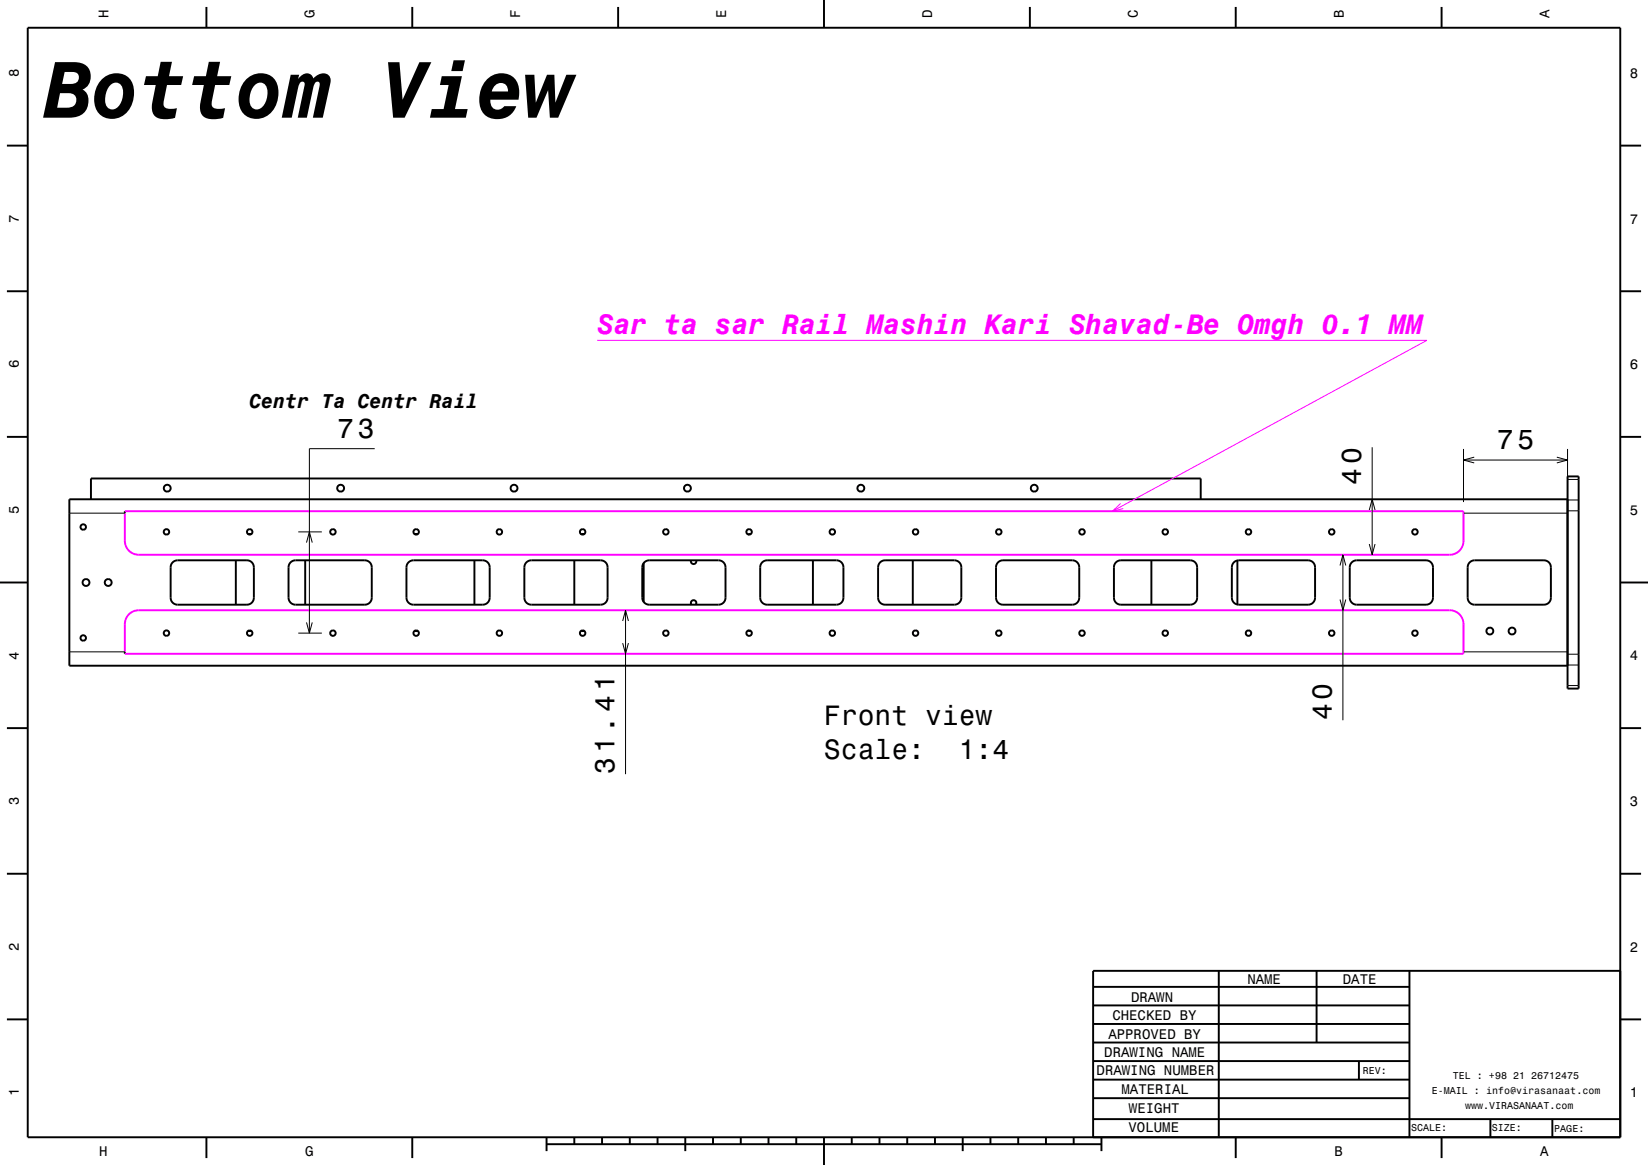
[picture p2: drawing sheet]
<svg xmlns="http://www.w3.org/2000/svg" width="297mm" height="210mm" viewBox="0 0 297 210" stroke-linecap="round" stroke-linejoin="round" font-family="sans-serif">
<g fill="none" stroke="#000" stroke-width=".18">
<path d="M12.5 92.5h10M53.8 95.9h4.2M55.2 97.8l.6-1.9 .5 1.9M67.5 80.9h-11.7v33.2M246.8 91.9l.5-1.9 .5 1.9M246.8 98.1l.5 1.9 .5-1.9M247.3 80.6v19.4M263.8 80.9v9.6M263.8 92.5h18.7M263.8 82.9h18.7M265.7 82.4l-1.9 .5 1.9 .5M280.6 82.4l1.9 .5-1.9 .5"/>
<path d="M282.5 80.9v9.6M282.5 86.4h2M282.5 92.1h2M282.5 90.1h2M12.5 117.5h10M53.8 114.1h4.2M55.2 112.2l.6 1.9 .5-1.9M112.2 111.9l.5-1.9 .6 1.9M112.2 115.9l.5 2 .6-2M112.7 110v29.6M241.5 101.9l.5-1.9 .5 1.9M241.5 108.1l.5 1.9 .5-1.9"/>
<path d="M242 100v29.8M263.8 117.5h18.7M282.5 119.9h2M282.5 117.9h2M282.5 123.6h2"/>
</g>
<g fill="none" stroke="#000" stroke-width=".35">
<path d="M5 5h287v200h-287zM37.2 1.3v3.7M74.3 1.3v3.7M111.4 1.3v3.7M148.5 0v5M185.6 1.3v3.7M222.7 1.3v3.7M259.8 1.3v3.7M1.2 26.3h3.8M292 26.3h3.8M1.2 52.5h3.8M292 52.5h3.8"/>
<path d="M1.2 78.8h3.8M292 78.8h3.8M16.4 90v-3.7h200v3.7M22.5 92.1v.4M44.7 96.3h.6M74.7 96.3h.6M105.3 96.3h-.6M135.3 96.3h-.5M282.5 85.9h2v38.2h-2zM282.5 90h-270v30h270M0 105h5M22.5 117.5v.4"/>
<path d="M31.1 101.4l.4-.3 .5-.1h12.5a1.25 1.25 0 0 1 1.3 1.3v5.5a1.25 1.25 0 0 1-1.3 1.2h-12.5a1.25 1.25 0 0 1-1.2-1.2v-5.5v-.5zM42.5 101v8M44.7 113.8h.6M52.4 101.4l.4-.3 .4-.1h12.6a1.25 1.25 0 0 1 1.2 1.3v5.5a1.25 1.25 0 0 1-1.2 1.2h-12.6a1.25 1.25 0 0 1-1.2-1.2v-5.5l.1-.5zM55 101v8M73.6 101.4l.4-.3 .5-.1h12.5a1.25 1.25 0 0 1 1.3 1.3v5.5a1.25 1.25 0 0 1-1.3 1.2h-12.5a1.25 1.25 0 0 1-1.2-1.2v-5.5v-.5zM74.7 113.8h.6M85.5 101v8M94.9 101.4l.4-.3 .5-.1h12.4a1.25 1.25 0 0 1 1.3 1.3v5.5a1.25 1.25 0 0 1-1.3 1.2h-12.4a1.25 1.25 0 0 1-1.3-1.2v-5.5l.1-.5zM103.5 101v8M104.7 113.7l.6 .1M116 101.5v7"/>
<path d="M116.1 101.4l.4-.3 .5-.1h12.5a1.25 1.25 0 0 1 1.3 1.3v5.5a1.25 1.25 0 0 1-1.3 1.2h-12.5a1.25 1.25 0 0 1-1.3-1.2v-5.5l.1-.5zM124.5 101a.5 .5 0 0 0 .5 .7 .5 .5 0 0 0 .5-.7M124.6 109a.5 .5 0 0 1 .1-.7 .5 .5 0 0 1 .6 0 .5 .5 0 0 1 .1 .7M134.8 113.7l.5 .1M137.4 101.4l.4-.3 .5-.1h12.4a1.25 1.25 0 0 1 1.3 1.3v5.5a1.25 1.25 0 0 1-1.3 1.2h-12.4a1.25 1.25 0 0 1-1.3-1.2v-5.5l.1-.5zM146.5 101v8M158.6 101.4l.4-.3 .5-.1h12.5a1.25 1.25 0 0 1 1.2 1.3v5.5a1.25 1.25 0 0 1-1.2 1.2h-12.5a1.25 1.25 0 0 1-1.3-1.2v-5.5l.1-.5zM164.5 101v8M179.9 101.4l.4-.3 .4-.1h12.6a1.25 1.25 0 0 1 1.2 1.3v5.5a1.25 1.25 0 0 1-1.2 1.2h-12.6a1.25 1.25 0 0 1-1.2-1.2v-5.5l.1-.5zM201.1 101.4l.4-.3 .5-.1h12.5a1.25 1.25 0 0 1 1.2 1.3v5.5a1.25 1.25 0 0 1-1.2 1.2h-12.5a1.25 1.25 0 0 1-1.2-1.2v-5.5v-.5zM207.5 101v8M222.4 101.4l.4-.3 .4-.1h12.6a1.25 1.25 0 0 1 1.2 1.3v5.5a1.25 1.25 0 0 1-1.2 1.2h-12.6a1.25 1.25 0 0 1-1.2-1.2v-5.5l.1-.5z"/>
<path d="M223 101v8M243.6 101.4l.4-.3 .5-.1h12.5a1.25 1.25 0 0 1 1.3 1.3v5.5a1.25 1.25 0 0 1-1.3 1.2h-12.5a1.25 1.25 0 0 1-1.2-1.2v-5.5v-.5zM264.9 101.4l.4-.3 .5-.1h12.4a1.25 1.25 0 0 1 1.3 1.3v5.5a1.25 1.25 0 0 1-1.3 1.2h-12.4a1.25 1.25 0 0 1-1.3-1.2v-5.5l.1-.5zM292 105h5M1.2 131.3h3.8M292 131.3h3.8M1.2 157.5h3.8M292 157.5h3.8M197 177.9h57M219.6 174.9v30M237.3 175v12.9M254 175v30"/>
<path d="M292 175h-95v30M1.2 183.8h3.8M197 181.2h57M197 184.6h57M197 187.9h57M197 191.3h57M197 194.6h57M197 198h57M244.9 191.3v3.3M292 183.8h3.8M37.2 205v3.8M74.3 205v3.8"/>
<path d="M98.5 206.3h100M98.5 205v2.5M103.5 205v1.3M108.5 205v1.3M113.5 205v1.3M118.5 205v1.3M123.5 205v2.5M128.5 205v1.3M133.5 205v1.3M138.5 205v1.3M143.5 205v1.3M148.5 205v5"/>
<path d="M153.5 205v1.3M158.5 205v1.3M163.5 205v1.3M168.5 205v1.3M173.5 205v2.5M178.5 205v1.3M183.5 205v1.3M188.5 205v1.3M193.5 205v1.3M197 201.7h95M198.5 205v2.5M222.7 205v3.8"/>
<path d="M259.8 205v3.8M268.6 201.7v3.3M279.8 201.8v3.2"/>
<circle cx="15" cy="95" r=".5"/>
<circle cx="30" cy="95.9" r=".5"/>
<circle cx="30.1" cy="88" r=".62"/>
<circle cx="45" cy="95.9" r=".5"/>
<circle cx="60" cy="95.9" r=".5"/>
<circle cx="61.4" cy="88" r=".62"/>
<circle cx="75" cy="95.9" r=".5"/>
<circle cx="90" cy="95.9" r=".5"/>
<circle cx="92.6" cy="88" r=".62"/>
<circle cx="105" cy="95.9" r=".5"/>
<circle cx="120" cy="95.9" r=".5"/>
<circle cx="123.9" cy="88" r=".62"/>
<circle cx="135" cy="95.9" r=".5"/>
<circle cx="150" cy="95.9" r=".5"/>
<circle cx="155.1" cy="88" r=".62"/>
<circle cx="165" cy="95.9" r=".5"/>
<circle cx="180" cy="95.9" r=".5"/>
<circle cx="186.4" cy="88" r=".62"/>
<circle cx="195" cy="95.9" r=".5"/>
<circle cx="210" cy="95.9" r=".5"/>
<circle cx="225" cy="95.9" r=".5"/>
<circle cx="240" cy="95.9" r=".5"/>
<circle cx="255" cy="95.9" r=".5"/>
<circle cx="15" cy="115" r=".5"/>
<circle cx="15.5" cy="105" r=".63"/>
<circle cx="19.5" cy="105" r=".62"/>
<circle cx="30" cy="114.1" r=".5"/>
<circle cx="45" cy="114.1" r=".5"/>
<circle cx="60" cy="114.1" r=".5"/>
<circle cx="75" cy="114.1" r=".5"/>
<circle cx="90" cy="114.1" r=".5"/>
<circle cx="105" cy="114.1" r=".5"/>
<circle cx="120" cy="114.1" r=".5"/>
<circle cx="135" cy="114.1" r=".5"/>
<circle cx="150" cy="114.1" r=".5"/>
<circle cx="165" cy="114.1" r=".5"/>
<circle cx="180" cy="114.1" r=".5"/>
<circle cx="195" cy="114.1" r=".5"/>
<circle cx="210" cy="114.1" r=".5"/>
<circle cx="225" cy="114.1" r=".5"/>
<circle cx="240" cy="114.1" r=".5"/>
<circle cx="255" cy="114.1" r=".5"/>
<circle cx="268.5" cy="113.8" r=".63"/>
<circle cx="272.5" cy="113.8" r=".63"/>
</g>
<path d="M22.5 92.1h241.3v5.4a2.5 2.5 0 0 1-2.6 2.5h-236.2a2.5 2.5 0 0 1-2.5-2.5v-5M22.5 117.5v-5a2.5 2.5 0 0 1 2.5-2.5h236.2a2.5 2.5 0 0 1 2.6 2.5v5.4h-241.3" fill="none" stroke="#f0f" stroke-width=".35"/>
<path d="M107.6 61.4h149.6l-56.7 30.7M201.9 90.8l-1.4 1.3 1.9-.4" fill="none" stroke="#f0f" stroke-width=".18"/>
<text font-size="14.4" x="7.9" y="21.2">Bottom View</text>
<text font-size="5" fill="#f0f" x="107.6" y="60.1">Sar ta sar Rail Mashin Kari Shavad-Be Omgh 0.1 MM</text>
<g font-size="5">
<text x="60.8" y="78.9">73</text>
<text x="269.7" y="80.9">75</text>
<text x="245.3" y="87.4" transform="rotate(-90 245.3 87.4)">40</text>
<text x="148.5" y="130.7">Front view</text>
<text x="240" y="129.8" transform="rotate(-90 240 129.8)">40</text>
<text x="148.5" y="136.8">Scale:</text>
<text x="172.8" y="136.8">1:4</text>
<text x="110.7" y="139.6" transform="rotate(-90 110.7 139.6)">31.41</text>
</g>
<text font-size="3.6" x="45" y="73.5">Centr Ta Centr Rail</text>
<g font-size="2.5">
<text x="19.6" y="3.3" transform="rotate(-90 19.6 3.3)">H</text>
<text x="56.7" y="3.3" transform="rotate(-90 56.7 3.3)">G</text>
<text x="93.8" y="3.3" transform="rotate(-90 93.8 3.3)">F</text>
<text x="130.9" y="3.3" transform="rotate(-90 130.9 3.3)">E</text>
<text x="168" y="3.3" transform="rotate(-90 168 3.3)">D</text>
<text x="205.1" y="3.3" transform="rotate(-90 205.1 3.3)">C</text>
<text x="242.2" y="3.3" transform="rotate(-90 242.2 3.3)">B</text>
<text x="279.3" y="3.3" transform="rotate(-90 279.3 3.3)">A</text>
<text x="3.4" y="13.9" transform="rotate(-90 3.4 13.9)">8</text>
<text x="293.7" y="14">8</text>
<text x="3.4" y="40.1" transform="rotate(-90 3.4 40.1)">7</text>
<text x="293.7" y="40.3">7</text>
<text x="3.4" y="66.4" transform="rotate(-90 3.4 66.4)">6</text>
<text x="293.7" y="66.5">6</text>
<text x="3.4" y="92.6" transform="rotate(-90 3.4 92.6)">5</text>
<text x="293.7" y="92.8">5</text>
<text x="3.4" y="118.9" transform="rotate(-90 3.4 118.9)">4</text>
<text x="293.7" y="119">4</text>
<text x="3.4" y="145.1" transform="rotate(-90 3.4 145.1)">3</text>
<text x="293.7" y="145.3">3</text>
<text x="3.4" y="171.4" transform="rotate(-90 3.4 171.4)">2</text>
<text x="293.7" y="171.5">2</text>
<text x="224.8" y="177.3">NAME</text>
<text x="242" y="177.3">DATE</text>
<text x="200.5" y="183.9">CHECKED BY</text>
<text x="203.8" y="180.5">DRAWN</text>
<text x="199" y="190.6">DRAWING NAME</text>
<text x="199.7" y="187.2">APPROVED BY</text>
<text x="3.4" y="197.6" transform="rotate(-90 3.4 197.6)">1</text>
<text x="197.6" y="193.8">DRAWING NUMBER</text>
<text x="202.1" y="197.2">MATERIAL</text>
<text x="293.7" y="197.8">1</text>
<text x="203.5" y="200.6">WEIGHT</text>
<text x="17.9" y="208.4">H</text>
<text x="55" y="208.4">G</text>
<text x="203.4" y="204.1">VOLUME</text>
<text x="240.5" y="208.4">B</text>
<text x="277.6" y="208.4">A</text>
</g>
<g font-size="1.8">
<text x="245.6" y="193.6">REV:</text>
<text x="258" y="197.2">E-MAIL : info@virasanaat.com</text>
<text x="261.8" y="194.6">TEL : +98 21 26712475</text>
<text x="254.3" y="203.9">SCALE:</text>
<text x="264" y="199.9">www.VIRASANAAT.com</text>
<text x="268.8" y="203.9">SIZE:</text>
<text x="280.1" y="204">PAGE:</text>
</g>
</svg>
